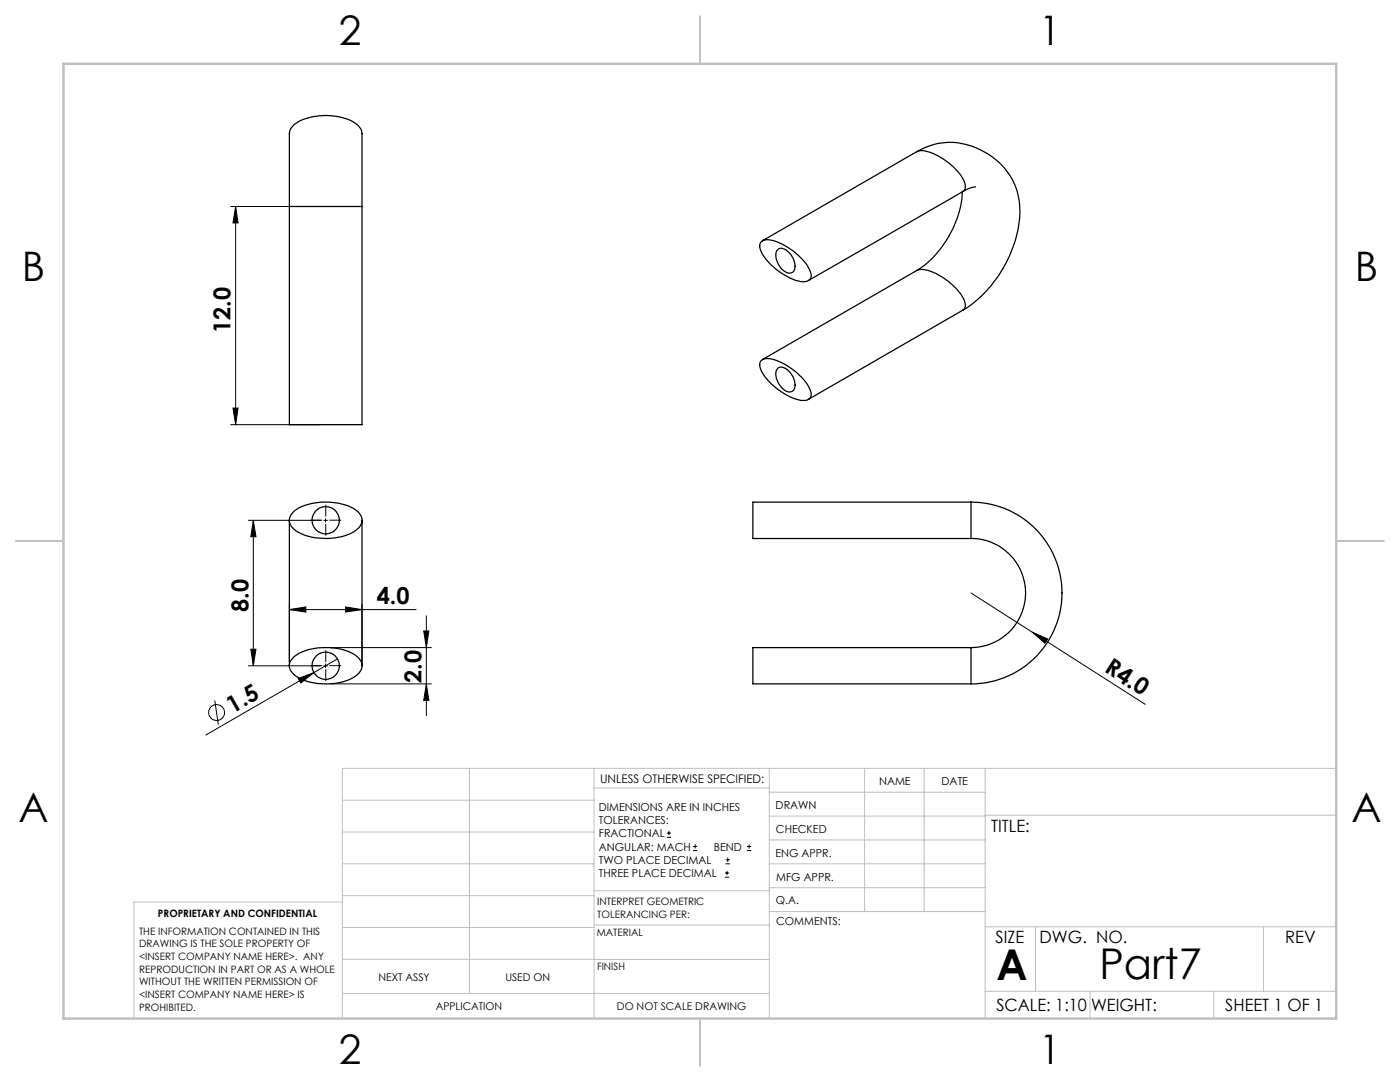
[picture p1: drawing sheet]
<svg xmlns="http://www.w3.org/2000/svg" width="279mm" height="216mm" viewBox="0 0 279 216" stroke-linecap="round" stroke-linejoin="round" font-family="sans-serif">
<g fill="none" stroke="#000" stroke-width=".25">
<path d="M183 30.3l-30.8 17.7M183 30.3a13.2 13.2 0 0 1 14.8 .8 13.3 13.3 0 0 1 5.5 14 25.1 25.1 0 0 1-11.2 16.8M183 30.3a4.5 4.5 0 0 1 3.8 .6 11.7 11.7 0 0 1 5.7 5.6 1.35 1.35 0 0 1-.4 1.7M192.1 38.3a20.6 20.6 0 0 1-9.1 15.7M192.1 38.2l-30.8 17.8M194.7 37.3l-1 .2-1.6 .7M57.7 41.2v-12.9a3.8 3.8 0 0 1 2.9-4.5 12.6 12.6 0 0 1 10.2 .7 3.4 3.4 0 0 1 1.4 3.5v13.2M57.7 41.2v43.5h14.5v-43.5M57.7 41.2h14.5M151.9 48.3a2.75 2.75 0 0 1 2.9-.1 12.8 12.8 0 0 1 6.8 5.8 1.42 1.42 0 0 1 0 1.7 1.42 1.42 0 0 1-1.6 .5 12.2 12.2 0 0 1-8.2-6.3l-.2-1.1zM155.1 49.9a1.5 1.5 0 0 1 2.3 .4 3.5 3.5 0 0 1 1 3.8 1.35 1.35 0 0 1-2-.1 3.5 3.5 0 0 1-1.3-4.1zM183 54l-30.8 17.8"/>
<path d="M183 54a4.6 4.6 0 0 1 3.8 .6 12 12 0 0 1 5.7 5.7 1.28 1.28 0 0 1-.4 1.6M151.8 72.1a2.36 2.36 0 0 1 2.6-.4 12.7 12.7 0 0 1 7.2 6 1.42 1.42 0 0 1 0 1.7 1.42 1.42 0 0 1-1.6 .5 12.2 12.2 0 0 1-8.2-6.3l-.2-.6zM155.3 73.4a1.89 1.89 0 0 1 2.3 .9 3.2 3.2 0 0 1 .8 3.5 1.47 1.47 0 0 1-2.3-.4 3.4 3.4 0 0 1-1-3.8zM192.1 61.9l-30.8 17.8M57.7 103.8v29.1M58.6 102.1a11.5 11.5 0 0 1 8.9-1.7 6.7 6.7 0 0 1 4.4 2.4 2.2 2.2 0 0 1-1 3.1 12.1 12.1 0 0 1-12-.1 2.23 2.23 0 0 1-.3-3.7zM72.2 103.8v29.1M193.8 107.5a10.9 10.9 0 0 1 10.9 10.8 10.9 10.9 0 0 1-10.9 10.9M193.8 100.2a18.1 18.1 0 0 1 18.1 18.1 18.1 18.1 0 0 1-18.1 18.2M193.8 100.2h-43.6v7.3h43.6M193.8 100.2v7.3M58.6 131.1a11.5 11.5 0 0 1 8.9-1.7 6 6 0 0 1 4.6 2.7 2.79 2.79 0 0 1-2 3.3 12.4 12.4 0 0 1-11.2-.6 2.2 2.2 0 0 1-.3-3.7z"/>
<path d="M193.8 129.2h-43.6v7.3h43.6M193.8 129.2v7.3"/>
<circle cx="65" cy="103.8" r="2.73"/>
<circle cx="65" cy="132.8" r="2.72"/>
</g>
<g fill="none" stroke="#000" stroke-width=".2">
<path d="M46 41.2h18M47 41.2l.5 3.3h-1zM47 41.2v43.5M46 84.7h18M46.5 81.4h1l-.5 3.3zM49.6 103.8h14.4M50.6 103.8l.5 3.3h-1zM50.6 103.8v29.1M64.6 103.8h.8M65 103.5v.7M193.8 118.3l34.8 22.2M42.9 139.8l.7 4.8"/>
<path d="M49.6 132.9h14.4M50.1 129.5h1l-.5 3.4zM57.7 121.6l3.3-.5v1zM57.7 120.6v11.2M57.7 121.6h25.3M59.5 135.4l3.2-1.2-2.7 2.1zM62.7 134.2l-21.6 12.4M64.6 132.9h.8M65 132.5v.7M66 136.5h20.1M66 129.2h20.1M67.3 131.5l-4.6 2.7"/>
<path d="M69 121.1l3.2 .5-3.2 .5zM72.2 120.6v11.2M84.6 125.9h1l-.5 3.3zM85.1 136.5l.5 3.3h-1zM85.1 122.9v19.9M206 126.2l3.1 1.3-.6 .8zM133.1 167.1h.8M133.1 166.2h.8M133.5 165.8v.9M138.3 169.7h.8M138.3 168.9h.8M138.7 168.5v.8"/>
<path d="M144.7 175h.8M144.7 174.2h.8M144.8 172.4h.9M144.8 171.6h.9M145.1 173.8v.8M145.2 171.1v.9M149.1 169.7h.8M149.1 168.9h.8M149.5 168.5v.8"/>
<circle cx="43.2" cy="142.2" r="1.59"/>
</g>
<path d="M64.3 103.8h-2.4M65 103.1v-2.4M65 104.5v2.4M65.7 103.8h2.4M64.3 132.8h-2.4M65 132.1v-2.4M65 133.5v2.4M65.7 132.8h2.4" fill="none" stroke="#000" stroke-width=".2" stroke-dasharray="15.2 1.3 1.3 1.3" stroke-linecap="butt"/>
<g fill="none" stroke="#c0c0c0" stroke-width=".2">
<path d="M68.3 159.7h50.3M93.7 153.3v44.9M118.6 153.3v49.9M118.6 157.2h34.9M153.5 153.3v49.9M153.5 158.1h43.1M172.5 153.3v28.6M184.4 153.3v28.6M196.6 153.3v49.9M266.7 153.3h-198.4v49.9M68.3 178.7h50.3M68.3 172.4h50.3"/>
<path d="M68.3 166h50.3M68.3 180h-41.6v23.2M118.6 177.7h35M153.5 167.6h43.1M153.5 162.8h43.1M153.5 172.4h43.1M153.5 177.1h43.1M196.6 162.7h70.1M68.3 198.2h85.2M68.3 191.4l85.2 .1M68.3 185.1h50.3M118.6 184.6h35"/>
<path d="M153.6 181.9h43M196.6 197.8h70.1M196.6 184.9h70.1M206.7 184.9v12.9M217.5 197.8v5.4M242.2 197.8v5.4M252.2 184.9v12.9"/>
</g>
<path d="M139.7 3.2v9.5M3.1 107.9h9.6M266.7 107.9h9.5M139.7 203.2v9.6" fill="none" stroke="#c0c0c0" stroke-width=".25"/>
<path d="M12.7 12.7h254v190.5h-254z" fill="none" stroke="#c0c0c0" stroke-width=".5"/>
<g fill="#000">
<path d="M59.5 135.4l3.2-1.2-2.7 2.1zM206 126.2l3.1 1.3-.6 .8z"/>
<path d="M46.5 81.4h1l-.5 3.3zM47 41.2l.5 3.3h-1z"/>
<path d="M50.6 103.8l.5 3.3h-1zM50.1 129.5h1l-.5 3.4z"/>
<path d="M57.7 121.6l3.3-.5v1zM69 121.1l3.2 .5-3.2 .5z"/>
<path d="M85.1 136.5l.5 3.3h-1zM84.6 125.9h1l-.5 3.3z"/>
</g>
<g font-size="8.5">
<text x="198.9" y="195.5">A</text>
<text x="219.4" y="195.4">Part7</text>
</g>
<g font-size="8.1">
<text x="67.6" y="8.9">2</text>
<text x="207.3" y="8.9">1</text>
<text x="4.4" y="56.2">B</text>
<text x="270.4" y="56.2">B</text>
<text x="3.7" y="164.1">A</text>
<text x="269.7" y="164.1">A</text>
<text x="67.6" y="212.4">2</text>
<text x="207.3" y="212.4">1</text>
</g>
<g font-size="4.7">
<text x="46" y="66.5" transform="rotate(-90 46 66.5)">12.0</text>
<text x="49.6" y="122" transform="rotate(-90 49.6 122)">8.0</text>
<text x="75.2" y="120.6">4.0</text>
<text x="84.1" y="136.2" transform="rotate(-90 84.1 136.2)">2.0</text>
<text x="220.2" y="134" transform="rotate(33 220.2 134)">R4.0</text>
<text x="46.4" y="142.4" transform="rotate(-30 46.4 142.4)">1.5</text>
</g>
<g font-size="3.4">
<text x="197.8" y="166">TITLE:</text>
<text x="198.7" y="188.1">SIZE</text>
<text x="207.5" y="188.1">DWG. NO.</text>
<text x="256.5" y="188.2">REV</text>
<text x="198.8" y="201.7">SCALE: 1:10</text>
<text x="217.7" y="201.8">WEIGHT:</text>
<text x="244.5" y="201.7">SHEET 1 OF 1</text>
</g>
<text font-size="2.4" x="119.8" y="156.2">UNLESS OTHERWISE SPECIFIED:</text>
<g font-size="2.2">
<text x="119.5" y="161.8">DIMENSIONS ARE IN INCHES</text>
<text x="154.8" y="161.4">DRAWN</text>
<text x="175.4" y="156.6">NAME</text>
<text x="187.9" y="156.7">DATE</text>
<text x="119.5" y="164.4">TOLERANCES:</text>
<text x="119.5" y="167.1">FRACTIONAL</text>
<text x="154.9" y="166.3">CHECKED</text>
<text x="119.5" y="169.7">ANGULAR: MACH</text>
<text x="119.5" y="172.4">TWO PLACE DECIMAL</text>
<text x="142.5" y="169.7">BEND</text>
<text x="154.8" y="170.9">ENG APPR.</text>
<text x="119.5" y="175">THREE PLACE DECIMAL</text>
<text x="154.9" y="175.7">MFG APPR.</text>
<text x="154.9" y="180.4">Q.A.</text>
<text x="154.9" y="184.6">COMMENTS:</text>
</g>
<g font-size="2.1">
<text x="75.5" y="195.7">NEXT ASSY</text>
<text x="100.9" y="195.7">USED ON</text>
<text x="86.9" y="201.5">APPLICATION</text>
<text x="123.1" y="201.6">DO NOT SCALE DRAWING</text>
</g>
<g font-size="2">
<text x="31.5" y="182.9">PROPRIETARY AND CONFIDENTIAL</text>
<text x="119.2" y="180.6">INTERPRET GEOMETRIC</text>
<text x="119.2" y="183.1">TOLERANCING PER:</text>
<text x="27.8" y="186.5">THE INFORMATION CONTAINED IN THIS</text>
<text x="27.8" y="189">DRAWING IS THE SOLE PROPERTY OF</text>
<text x="27.8" y="191.6">&lt;INSERT COMPANY NAME HERE&gt;. ANY</text>
<text x="119.1" y="186.7">MATERIAL</text>
<text x="27.8" y="194.1">REPRODUCTION IN PART OR AS A WHOLE</text>
<text x="27.8" y="196.6">WITHOUT THE WRITTEN PERMISSION OF</text>
<text x="119.1" y="193.5">FINISH</text>
<text x="27.8" y="199.1">&lt;INSERT COMPANY NAME HERE&gt; IS</text>
<text x="27.8" y="201.7">PROHIBITED.</text>
</g>
</svg>
